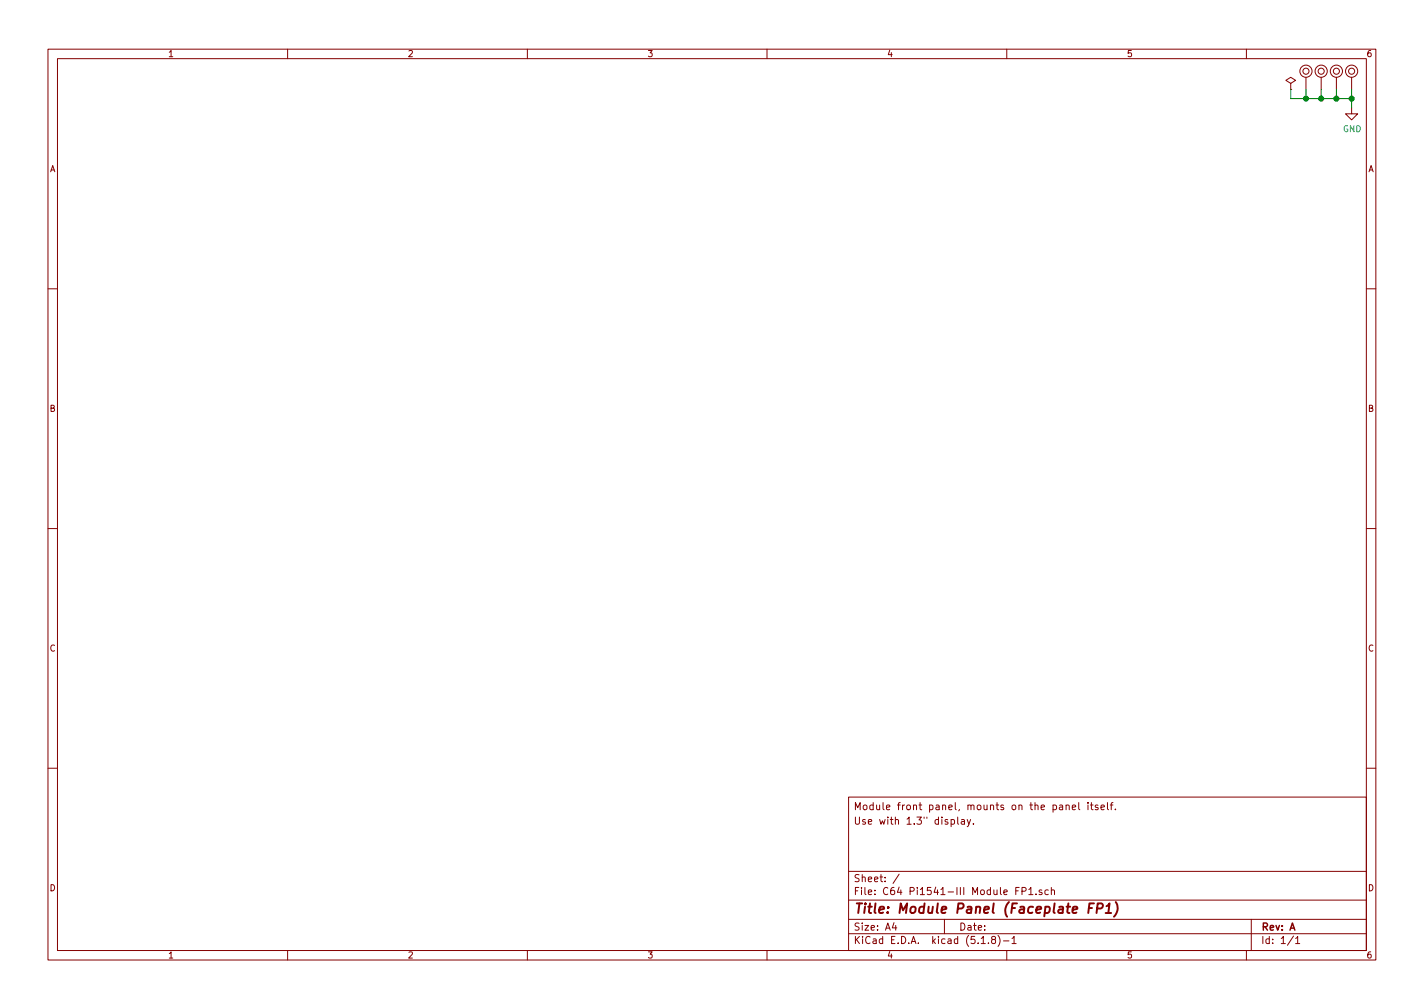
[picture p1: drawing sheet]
<svg xmlns="http://www.w3.org/2000/svg" width="297mm" height="210mm" viewBox="0 0 297 210" stroke-linecap="round" stroke-linejoin="round" font-family="sans-serif">
<g fill="none" stroke="#840000" stroke-width=".21">
<path d="M10 10.3h277v189.9h-277zM12 12.2h273v186.1h-273zM60 10.3v1.9M110 10.3v1.9M160 10.3v1.9M210 10.3v1.9M260 10.3v1.9M269.2 17.4l1.1-.6-1.1-.7-1 .7 1 .6v1.3M269.2 18.7h.1M272.4 16.1v2.6M275.6 16.1v2.6M278.8 16.1v2.6"/>
<path d="M281.9 16.1v2.6M281.9 22.5v1.2h1.3l-1.3 1.3-1.2-1.3h1.2M10 60.2h2M285 60.2h2M10 110.3h2M285 110.3h2M10 160.2h2M177 166.3h108v32h-108zM198.4 171l.4-.1 .3 .3v.6l-.3 .1h-.4M199.8 170.4v1.3l.2 .2M200.6 171h.5l.1 .9M201.2 171.3l-.5 .1-.2 .2 .2 .3h.5"/>
<path d="M201.8 170.9l.3 1M202.5 170.9l-.5 1.4-.2 .1M203 171.8v.1M221 168h.6l.1 .9M221.7 168.3h-.5l-.2 .2 .2 .4 .5-.1M222.4 168l.2-.1 .4 .1v.9M222.4 167.9v1M223.7 168.4l.7-.1-.1-.3-.4-.1-.2 .2v.7h.6M225 167.4v1.3l.2 .2M226.9 167.4v.2M226.9 167.9v1M227.5 167.9h.5"/>
<path d="M227.7 167.4v1.3l.3 .2M229 168l-.3-.1-.3 .2 .1 .2 .5 .2v.3h-.6M229.7 168.4l.7-.1-.1-.3-.4-.1-.2 .2v.7h.6M231 167.4v1.3l.2 .2M231.6 167.9h.6M232.2 167.4l-.4 .2v1.3M232.7 168.8v.1M285 160.2h2M60 198.3v1.9M110 198.3v1.9M160 198.3v1.9M177 194.8h108"/>
<path d="M177 191.8h108M177 187.8h108M177 181.8h108M186.5 192.5l-.4 1h1M186.8 193v1M187.6 182.3l-1.3 2M197 191.8v3M204.7 196.8h.8M206.2 196.7v.1M207.1 196l-.3-.3 .3-.4 .5 .2-.1 .4a.52 .52 0 0 0-.6 .2 .52 .52 0 0 0 .1 .6l.4 .1 .2-.1 .1-.4-.3-.3M208.2 195.1a1.71 1.71 0 0 1 0 2.3M209.3 196.3h1.2"/>
<path d="M210 198.3v1.9M211.1 195.8l.4-.5v1.5M211.1 196.8h.9M211.9 185.8h.5M212.6 185.1h-.7v1.5M213.2 185.9l.7-.1 .1-.2v-.3l-.3-.2h-.5v1.5M214.6 185.5l.4-.4v1.5M214.6 186.6h.9M216.1 186.5v.1M217.3 185.7l-.3-.1-.3 .2 .1 .2 .5 .2v.3h-.6M218.7 185.7l-.5-.1-.2 .3v.6l.2 .1 .5-.1M219.3 185.7l.2-.1 .4 .1 .1 .9"/>
<path d="M219.3 185.1v1.5M260 198.3v1.9M261 191.8v6.5M269.8 195.2l-1.2 2M270.3 195.8l.4-.5v1.5M270.3 196.8h.8"/>
<circle cx="272.4" cy="14.9" r=".63"/>
<circle cx="272.4" cy="14.9" r="1.27"/>
<circle cx="275.6" cy="14.9" r=".63"/>
<circle cx="275.6" cy="14.9" r="1.27"/>
<circle cx="278.8" cy="14.9" r=".63"/>
<circle cx="278.8" cy="14.9" r="1.27"/>
<circle cx="281.9" cy="14.9" r=".63"/>
<circle cx="281.9" cy="14.9" r="1.27"/>
</g>
<path d="M227.1 189.4h.7M228.2 188.4h-.9l-.3 2M228.8 189.5h.8l.3-.2 .2-.5-.2-.3-.9-.1-.3 2M230.6 190.4h1.2M230.8 189l.6-.6-.2 2M232.7 188.2a2.31 2.31 0 0 1-.3 3" fill="none" stroke="#840000" stroke-width=".41"/>
<path d="M269.2 18.7v1.9h12.7M272.4 18.7v1.9M275.6 18.7v1.9M278.8 18.7v1.9M281.9 18.7v3.8" fill="none" stroke="#008400" stroke-width=".21"/>
<g fill="#008400" stroke="#008400" stroke-width=".25">
<circle cx="278.8" cy="20.6" r=".51"/>
<circle cx="275.6" cy="20.6" r=".51"/>
<circle cx="281.9" cy="20.6" r=".51"/>
<circle cx="272.4" cy="20.6" r=".51"/>
</g>
<text font-size="2.8" fill="#840000" x="178" y="190.5">Title: Module Panel (Faceplate FP1)</text>
<g font-size="2.1" fill="#840000">
<text x="178" y="172">Use with 1.3&quot; display.</text>
<text x="178" y="169">Module front panel, mounts on the panel itself.</text>
<text x="178" y="184">Sheet: /</text>
<text x="178" y="186.7">File: C64 Pi1541-III Module FP1.sch</text>
<text x="178" y="196.9">KiCad E.D.A. kicad (5.1.8)-1</text>
<text x="178" y="194.1">Size: A4</text>
<text x="200" y="194.1">Date:</text>
<text x="263" y="194.1">Rev: A</text>
<text x="263" y="196.9">Id: 1/1</text>
</g>
<g font-size="1.8" fill="#840000">
<text x="35" y="11.9">1</text>
<text x="85" y="11.9">2</text>
<text x="135" y="11.9">3</text>
<text x="185" y="11.9">4</text>
<text x="235" y="11.9">5</text>
<text x="285" y="11.9">6</text>
<text x="10.4" y="35.9">A</text>
<text x="285.4" y="35.9">A</text>
<text x="10.4" y="85.9">B</text>
<text x="285.4" y="85.9">B</text>
<text x="10.4" y="135.9">C</text>
<text x="285.4" y="135.9">C</text>
<text x="10.4" y="185.9">D</text>
<text x="285.4" y="185.9">D</text>
<text x="35" y="199.9">1</text>
<text x="85" y="199.9">2</text>
<text x="135" y="199.9">3</text>
<text x="185" y="199.9">4</text>
<text x="235" y="199.9">5</text>
<text x="285" y="199.9">6</text>
</g>
<text font-size="1.8" fill="#008484" x="280.1" y="27.6">GND</text>
</svg>
